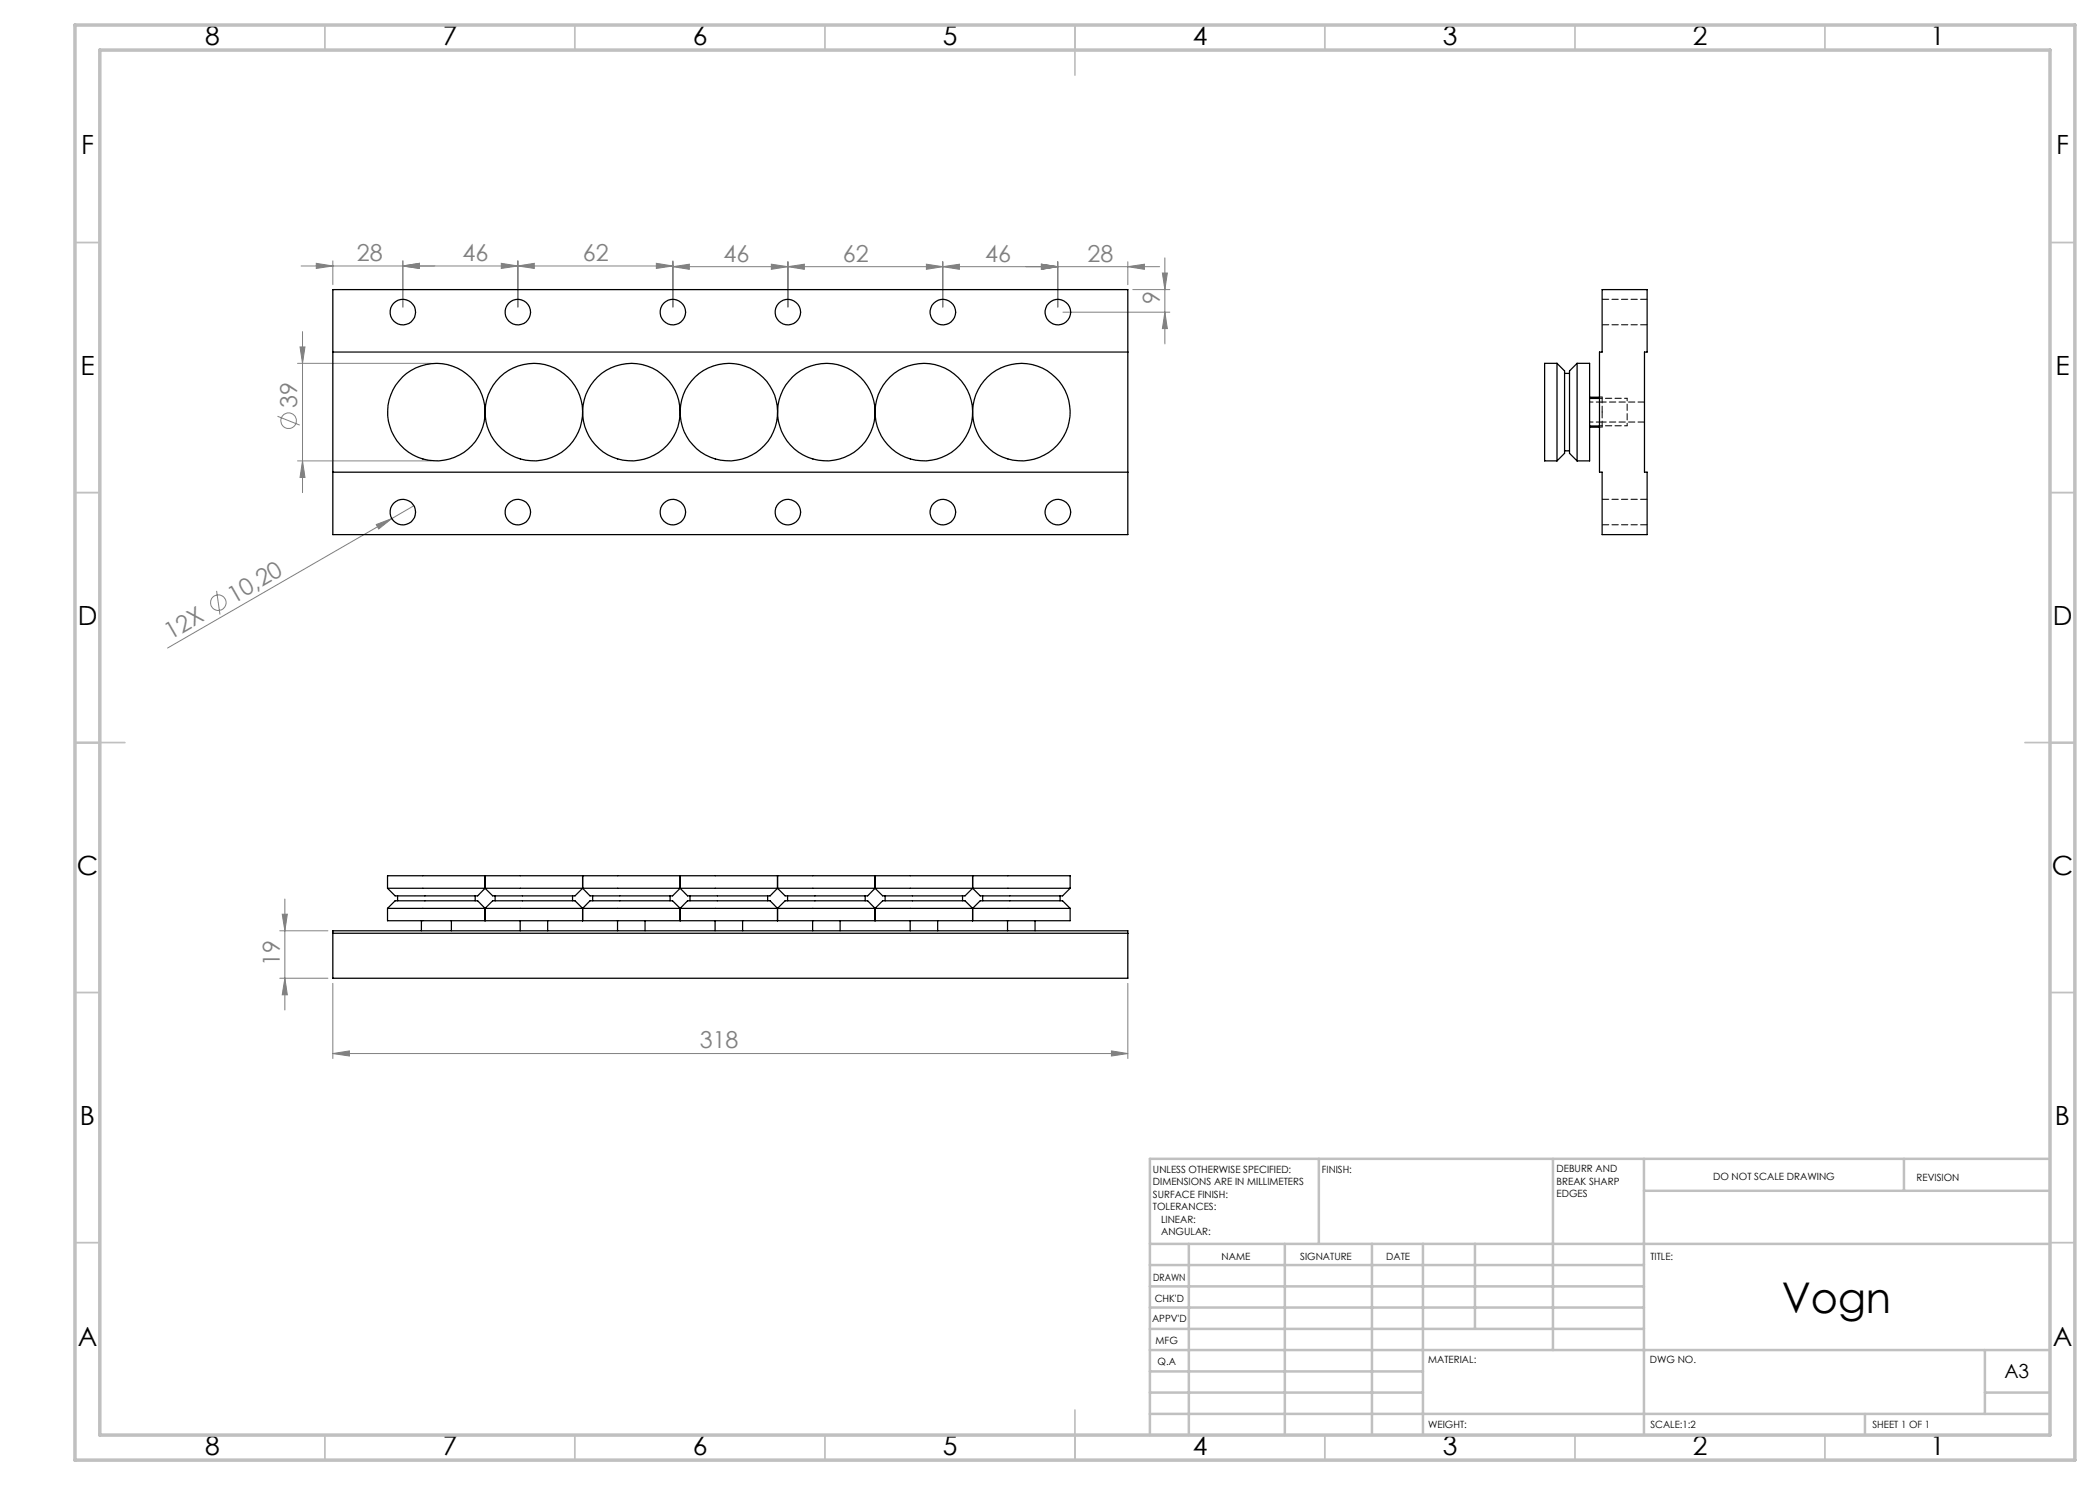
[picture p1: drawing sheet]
<svg xmlns="http://www.w3.org/2000/svg" width="420mm" height="297mm" viewBox="0 0 420 297" stroke-linecap="round" stroke-linejoin="round" font-family="sans-serif">
<g fill="none" stroke="#808080" stroke-width=".2">
<path d="M60.2 53.2h74.4M63.3 52.7l3.3 .5-3.3 .5zM66.6 52.2v4.7M80.6 53.2l3.3-.5v1zM80.6 52.2v9.2M100.3 52.7l3.3 .5-3.3 .5zM103.6 53.2l3.3-.5v1zM103.6 52.2v9.2M131.3 52.7l3.3 .5-3.3 .5zM134.6 53.3l3.3-.5v1.1zM134.6 52.2v9.2M134.6 53.3h97.3"/>
<path d="M154.3 52.8l3.3 .5-3.3 .6zM157.6 53.3l3.3-.5v1.1zM157.6 52.3v9.1M185.3 52.8l3.3 .5-3.3 .6zM188.6 53.3l3.3-.5v1.1zM188.6 52.3v9.1M208.3 52.8l3.3 .5-3.3 .6zM211.6 52.3v9.1M225.6 53.3l3.3-.5v1.1zM225.6 52.3v4.6M226.6 57.9h7.4M232.5 54.6h1l-.5 3.3z"/>
<path d="M233 51.6v17.2M59.5 72.7h26.8M60 69.4h1l-.5 3.3zM60.5 66.3v32.2M212.6 62.4h21.4M233 62.4l.5 3.3h-1zM55.5 83.3l4.4 1.7M59.5 92.2h26.8M60.5 92.2l.5 3.3h-1zM43.3 118.2l.7 4.7M75.2 104.9l3.2-1.2-2.7 2.1zM78.4 103.7l-44.9 25.9"/>
<path d="M82.8 101.1l-4.4 2.6M57 179.8v22.2M56 186.2h9.6M56 195.6h9.6M56.4 182.8h1.1l-.5 3.4zM57 195.6l.5 3.4h-1.1zM66.6 196.7v15M225.6 196.7v15M66.6 210.7l3.3-.5v1zM66.6 210.7h159M222.3 210.2l3.3 .5-3.3 .5z"/>
<circle cx="57.7" cy="84.1" r="1.56"/>
<circle cx="43.7" cy="120.5" r="1.56"/>
</g>
<g fill="none" stroke="#c0c0c0" stroke-width=".35">
<path d="M65 5v5M115 5v5M165 5v5M215 5v10M265 5v5M315 5v5M365 5v5M15 48.5h5M410 48.5h5M15 98.5h5M410 98.5h5M15 148.5h10"/>
<path d="M405 148.5h10M15 198.5h5M410 198.5h5M15 248.5h5M410 248.5h5M65 287v5M115 287v5M165 287v5M215 282v10M265 287v5M315 287v5M365 287v5"/>
</g>
<g fill="none" stroke="#c0c0c0" stroke-width=".5">
<path d="M263.8 231.8v17M310.6 231.8v38.2M328.8 231.8v55.2M328.8 238.2h81.2M380.8 231.8v6.4M410 231.8h-180v55.2M230 248.8h180M230 257.3h98.8M230 253h98.8M237.8 248.8v38.2M257 248.8v38.2M274.4 248.8v38.2"/>
<path d="M284.6 248.8v38.2M295 248.8v17M230 265.8h98.8M230 261.5h98.8M230 278.5h54.6M230 274.3h54.6M230 270h180M397 278.5h13M397 270v12.8M230 282.8h180M373 282.8v4.2"/>
</g>
<path d="M15 5h400v287h-400zM20 10h390v277h-390z" fill="none" stroke="#c0c0c0" stroke-width=".7"/>
<g fill="#808080">
<path d="M75.2 104.9l3.2-1.2-2.7 2.1z"/>
<path d="M80.6 53.2l3.3-.5v1zM100.3 52.7l3.3 .5-3.3 .5zM103.6 53.2l3.3-.5v1zM131.3 52.7l3.3 .5-3.3 .5zM134.6 53.3l3.3-.5v1.1zM154.3 52.8l3.3 .5-3.3 .6zM157.6 53.3l3.3-.5v1.1zM185.3 52.8l3.3 .5-3.3 .6zM188.6 53.3l3.3-.5v1.1zM208.3 52.8l3.3 .5-3.3 .6zM208.3 52.8l3.3 .5-3.3 .6zM225.6 53.3l3.3-.5v1.1zM66.6 210.7l3.3-.5v1zM222.3 210.2l3.3 .5-3.3 .5z"/>
<path d="M63.3 52.7l3.3 .5-3.3 .5zM80.6 53.2l3.3-.5v1z"/>
<path d="M233 62.4l.5 3.3h-1zM232.5 54.6h1l-.5 3.3z"/>
<path d="M56.4 182.8h1.1l-.5 3.4zM57 195.6l.5 3.4h-1.1z"/>
<path d="M60 69.4h1l-.5 3.3zM60.5 92.2l.5 3.3h-1z"/>
</g>
<g fill="none" stroke="#000" stroke-width=".25">
<path d="M66.6 57.9h159v49h-159zM320.4 57.9h9v12.5h-.5v24h.5v12.5h-9v-12.5h-.5v-24h.5zM66.6 70.4h159M311.4 72.7v19.5M311.4 72.7h-2.5v19.5h2.5M311.4 72.7l1.5 1.5v16.5l-1.5 1.5M312.9 74.7h1M315.4 72.7h2.5v19.5h-2.5M315.4 72.7v19.5M315.4 72.7l-1.5 1.5v16.5l1.5 1.5M317.9 79.4h2M317.9 79.7h2"/>
<path d="M66.6 94.4h159M312.9 90.2h1M317.9 85.4h2M317.9 85.2h2M77.5 177.7l1.5 1.5h16.5l1.5-1.5M77.5 177.7h19.5M79.5 179.2v1M95 179.2v1M97 175.2h-19.5v2.5M97 177.7l1.5 1.5h16.5l1.5-1.5M97 177.7h19.5M97 175.2h19.5"/>
<path d="M97 175.2v2.5M99 179.2v1M114.5 179.2v1M116.5 177.7l1.5 1.5h16.5l1.5-1.5M116.5 177.7h19.5M116.5 175.2h19.5M116.5 175.2v2.5M118.5 179.2v1M134 179.2v1M136 177.7l1.5 1.5h16.5l1.5-1.5M136 177.7h19.5M136 175.2h19.5"/>
<path d="M136 175.2v2.5M138 179.2v1M153.5 179.2v1M155.5 177.7l1.5 1.5h16.5l1.5-1.5M155.5 177.7h19.5M155.5 175.2h19.5M155.5 175.2v2.5M157.5 179.2v1M173 179.2v1M175 177.7l1.5 1.5h16.5l1.5-1.5M175 177.7h19.5M175 175.2h19.5"/>
<path d="M175 175.2v2.5M177 179.2v1M192.5 179.2v1M194.5 177.7l1.5 1.5h16.5l1.5-1.5M194.5 177.7h19.5M194.5 175.2h19.5v2.5M194.5 175.2v2.5M196.5 179.2v1M212 179.2v1M66.6 186.2h159v9.4h-159zM66.6 186.7h159M77.5 181.7v2.4h19.5"/>
<path d="M77.5 181.7h19.5M77.5 181.7l1.5-1.5h16.5l1.5 1.5M84.3 184.1v2.1M90.3 184.1v2.1M97 181.7h19.5M97 184.1h7.1M97 181.7l1.5-1.5h16.5l1.5 1.5M97 181.7v2.4M104 184.1v2.1M104.1 184.1h12.4M109.5 184.1v2.1M116.5 184.1h19.5"/>
<path d="M116.5 181.7h19.5M116.5 181.7l1.5-1.5h16.5l1.5 1.5M116.5 181.7v2.4M123.5 184.1v2.1M129 184.1v2.1M136 181.7h19.5M136 184.1h19.5M136 181.7l1.5-1.5h16.5l1.5 1.5M136 181.7v2.4M143 184.1v2.1M148.5 184.1v2.1M155.5 184.1h19.5"/>
<path d="M155.5 181.7h19.5M155.5 181.7l1.5-1.5h16.5l1.5 1.5M155.5 181.7v2.4M162.5 184.1v2.1M168 184.1v2.1M175 181.7h19.5M175 184.1h7.1M175 181.7l1.5-1.5h16.5l1.5 1.5M175 181.7v2.4M182 184.1v2.1M182.1 184.1h12.4M187.5 184.1v2.1"/>
<path d="M194.5 181.7h19.5M194.5 181.7l1.5-1.5h16.5l1.5 1.5M194.5 181.7v2.4M201.5 184.1v2.1M207 184.1v2.1M214 181.7v2.4h-19.5"/>
<circle cx="80.6" cy="62.4" r="2.55"/>
<circle cx="103.6" cy="62.4" r="2.55"/>
<circle cx="134.6" cy="62.4" r="2.55"/>
<circle cx="157.6" cy="62.4" r="2.55"/>
<circle cx="188.6" cy="62.4" r="2.55"/>
<circle cx="211.6" cy="62.4" r="2.55"/>
<circle cx="87.3" cy="82.4" r="9.8"/>
<circle cx="106.8" cy="82.4" r="9.8"/>
<circle cx="126.3" cy="82.4" r="9.8"/>
<circle cx="145.8" cy="82.4" r="9.7"/>
<circle cx="165.3" cy="82.4" r="9.8"/>
<circle cx="184.8" cy="82.4" r="9.8"/>
<circle cx="204.3" cy="82.4" r="9.8"/>
<circle cx="80.6" cy="102.4" r="2.55"/>
<circle cx="103.6" cy="102.4" r="2.55"/>
<circle cx="134.6" cy="102.4" r="2.55"/>
<circle cx="157.6" cy="102.4" r="2.55"/>
<circle cx="188.6" cy="102.4" r="2.55"/>
<circle cx="211.6" cy="102.4" r="2.55"/>
</g>
<path d="M320.4 82.4v-3M320.4 85.4v-3" fill="none" stroke="#000" stroke-width=".2" stroke-dasharray="1.3 .6" stroke-dashoffset=".1"/>
<path d="M325.4 79.7v5.5M325.4 79.7h-5.5M319.9 85.2h5.5" fill="none" stroke="#000" stroke-width=".2" stroke-dasharray="1.3 .6" stroke-dashoffset=".7"/>
<path d="M320.4 79.4h-.5M319.9 85.4h.5" fill="none" stroke="#000" stroke-width=".2" stroke-dasharray="1.3 .6"/>
<path d="M317.9 84.4h2M319.9 80.4h-2" fill="none" stroke="#000" stroke-width=".2" stroke-dasharray="1.3 .6" stroke-dashoffset=".6"/>
<path d="M329.4 59.9h-9M320.4 65h9M319.9 84.4h9M328.9 80.4h-9M329.4 99.9h-9M320.4 105h9" fill="none" stroke="#000" stroke-width=".2" stroke-dasharray="1.3 .6" stroke-dashoffset="-.1"/>
<text font-size="8.5" x="356.4" y="262.7">Vogn</text>
<g font-size="5.3">
<text x="41" y="9">8</text>
<text x="88.5" y="9">7</text>
<text x="138.5" y="9">6</text>
<text x="188.5" y="9">5</text>
<text x="238.5" y="9">4</text>
<text x="288.5" y="9">3</text>
<text x="338.5" y="9">2</text>
<text x="386" y="9">1</text>
<text x="16.2" y="30.7">F</text>
<text x="411.2" y="30.7">F</text>
<text x="16.1" y="75">E</text>
<text x="411.1" y="75">E</text>
<text x="15.5" y="125">D</text>
<text x="410.5" y="125">D</text>
<text x="15.4" y="175">C</text>
<text x="410.4" y="175">C</text>
<text x="16" y="225">B</text>
<text x="411" y="225">B</text>
<text x="15.5" y="269.2">A</text>
<text x="410.5" y="269.2">A</text>
<text x="41" y="291">8</text>
<text x="88.5" y="291">7</text>
<text x="138.5" y="291">6</text>
<text x="188.5" y="291">5</text>
<text x="238.5" y="291">4</text>
<text x="288.5" y="291">3</text>
<text x="338.5" y="291">2</text>
<text x="386" y="291">1</text>
</g>
<g font-size="4.7" fill="#808080">
<text x="71.4" y="52.1">28</text>
<text x="92.5" y="52.1">46</text>
<text x="116.6" y="52.1">62</text>
<text x="144.7" y="52.3">46</text>
<text x="168.6" y="52.3">62</text>
<text x="197" y="52.3">46</text>
<text x="217.5" y="52.3">28</text>
<text x="232" y="60.9" transform="rotate(-90 232 60.9)">9</text>
<text x="59.5" y="81.6" transform="rotate(-90 59.5 81.6)">39</text>
<text x="46.8" y="120.7" transform="rotate(-30 46.8 120.7)">10,20</text>
<text x="34.1" y="128" transform="rotate(-30 34.1 128)">12X</text>
<text x="56" y="193.2" transform="rotate(-90 56 193.2)">19</text>
<text x="140" y="209.7">318</text>
</g>
<text font-size="3.9" x="400.9" y="275.5">A3</text>
<g font-size="2">
<text x="230.6" y="234.6">UNLESS OTHERWISE SPECIFIED:</text>
<text x="230.6" y="237.1">DIMENSIONS ARE IN MILLIMETERS</text>
<text x="230.6" y="239.6">SURFACE FINISH:</text>
<text x="264.4" y="234.6">FINISH:</text>
<text x="311.3" y="234.5">DEBURR AND</text>
<text x="311.3" y="237">BREAK SHARP</text>
<text x="311.3" y="239.5">EDGES</text>
<text x="342.6" y="236">DO NOT SCALE DRAWING</text>
<text x="383.3" y="236.2">REVISION</text>
<text x="230.6" y="242.1">TOLERANCES:</text>
<text x="232.2" y="244.6">LINEAR:</text>
<text x="232.2" y="247.1">ANGULAR:</text>
<text x="244.3" y="252">NAME</text>
<text x="260" y="251.9">SIGNATURE</text>
<text x="277.2" y="251.9">DATE</text>
<text x="330.1" y="251.9">TITLE:</text>
<text x="230.6" y="256.1">DRAWN</text>
<text x="230.9" y="260.3">CHK'D</text>
<text x="230.4" y="264.4">APPV'D</text>
<text x="231.1" y="268.8">MFG</text>
<text x="231.5" y="273">Q.A</text>
<text x="285.6" y="272.5">MATERIAL:</text>
<text x="330" y="272.5">DWG NO.</text>
<text x="285.6" y="285.5">WEIGHT:</text>
<text x="330.1" y="285.6">SCALE:1:2</text>
<text x="374.5" y="285.6">SHEET 1 OF 1</text>
</g>
</svg>
